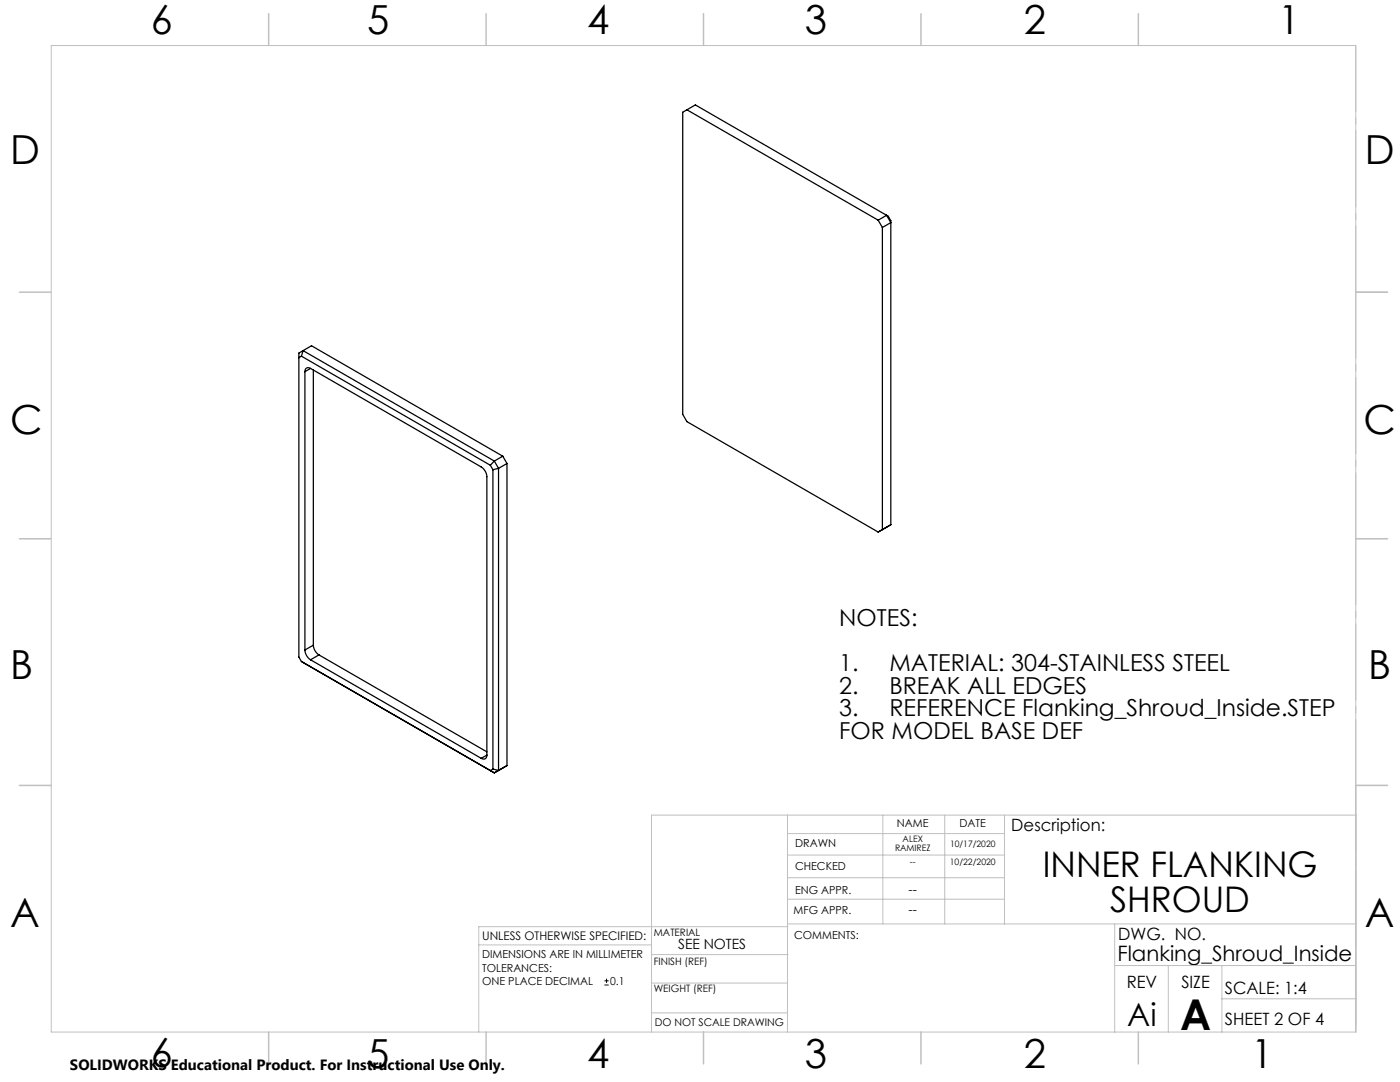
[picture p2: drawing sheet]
<svg xmlns="http://www.w3.org/2000/svg" width="279mm" height="216mm" viewBox="0 0 279 216" stroke-linecap="round" stroke-linejoin="round" font-family="sans-serif">
<path d="M120.6 196.5h.9M120.6 195.7h.9M121.1 195.3v.8" fill="none" stroke="#000" stroke-width=".2"/>
<path d="M270.6 9.1v49.2M270.6 58.3v49.2M270.6 107.5v49.2M270.6 156.7v49.2" fill="none" stroke="#c0c0c0" stroke-width=".2" stroke-dasharray="15.2 1.3 1.3 1.3" stroke-dashoffset="2.1"/>
<g fill="none" stroke="#c0c0c0" stroke-width=".2">
<path d="M10.2 9.1h260.4v196.8h-260.4zM270.6 58.3h6.3M270.6 156.7h6.3M157.2 162.6v43.3M157.2 175.1h43.3M157.2 170.6h43.3M157.2 166.3h43.3M157.2 179.4h43.3M176.2 162.6v21.8M188.5 162.6v21.8M200.5 162.6v21.8M95.5 188.5h34.5"/>
<path d="M130 196.2h27.2M130 190.5h27.3M157.2 184.4h113.4M157.2 184.9h-61.7v21M222.5 184.4v21.5M222.5 192.7h48.1M233.2 192.7v13.2M243.9 199.3h26.7M243.9 192.7v13.2M130 202.1h27.2M270.6 204.4v-41.8h-140.6v43.3"/>
</g>
<g fill="none" stroke="#c0c0c0" stroke-width=".3">
<path d="M53.6 2.7v6.4M97 2.7v6.4M140.4 2.7v6.4M183.8 2.7v6.4M227.2 2.7v6.4M3.9 58.3h6.3M270.6 58.3h6.3M3.9 107.5h6.3M270.6 107.5h6.3M3.9 156.7h6.3M270.6 156.7h6.3M53.6 205.9v6.4"/>
<path d="M97 205.9v6.4M140.4 205.9v6.4M183.8 205.9v6.4M227.2 205.9v6.4"/>
</g>
<g fill="none" stroke="#000" stroke-width=".25">
<path d="M137.1 21.9l-.9 .5v60.3l.9 1.4 38.2 22.1M137.1 21.9l38.2 22M137.1 21.9l1.7-1 38.5 22.3 .5 .8v60.7M175.3 43.9l.8 1.5M175.3 43.9l1.6-.9 .9 1.4-1.7 1M176.1 45.4v60.3l-.8 .5M60.2 71.1l37.7 21.7M60.2 71.1l-.6 .3M60.5 70l-.3 1.1M60.5 70l38.2 22M60.5 70l-.9 .5v60.6l.6 .9 38.5 22.2 2.5-1.4v-60.3M60.5 70l1.7-1 38.1 22"/>
<path d="M60.9 74.2v55.5M62 73.5l34 19.7a2.48 2.48 0 0 1 1.2 1.9v55.6M62 73.5a.68 .68 0 0 0-.8-.1 .68 .68 0 0 0-.3 .8M62 73.5l-1.1 .7M62.5 73.8v54.9M97.9 92.8l.5 .9M98.4 93.7v59.8M98.7 92l-.8 .8M98.7 92l.8 1.5M99.5 93.5l-1.1 .2M99.5 93.5v60.2l-1.1-.2M100.3 91l.9 1.5"/>
<path d="M100.3 91l-1.6 1M101.2 92.5l-1.7 1M177.8 104.7l-.9 .5M177.8 104.7l-2.5 1.5M60.9 129.7a2.48 2.48 0 0 0 1.1 2M62 131.7l34 19.6M62.5 128.7a2.48 2.48 0 0 0 1.2 2M62.5 128.7l-1.6 1M63.7 130.7l33.5 19.3M63.7 130.7l-1.7 1M97.2 150.7a.68 .68 0 0 1-.4 .7 .68 .68 0 0 1-.8-.1M97.2 150.7l-1.2 .6"/>
<path d="M98.4 153.5l-.5 .3"/>
</g>
<text font-size="8.5" x="235.5" y="205.4">A</text>
<g font-size="8">
<text x="30.1" y="6.8">6</text>
<text x="73.3" y="6.9">5</text>
<text x="117.2" y="6.9">4</text>
<text x="160.6" y="6.9">3</text>
<text x="204.3" y="6.9">2</text>
<text x="255.1" y="6.9">1</text>
<text x="2.1" y="32.7">D</text>
<text x="272.4" y="32.7">D</text>
<text x="2.1" y="86.5">C</text>
<text x="272.1" y="86.5">C</text>
<text x="2.1" y="135.6">B</text>
<text x="273.1" y="135.6">B</text>
<text x="2.1" y="185.1">A</text>
<text x="272.4" y="185.1">A</text>
<text x="30.1" y="212.9">6</text>
<text x="73.3" y="213">5</text>
<text x="117.2" y="213">4</text>
<text x="160.6" y="213">3</text>
<text x="204.3" y="213">2</text>
<text x="249.7" y="213">1</text>
</g>
<g font-size="7.1">
<text x="208.1" y="174.9">INNER FLANKING</text>
<text x="221.6" y="182">SHROUD</text>
</g>
<text font-size="6.3" x="225" y="204.6">Ai</text>
<g font-size="4.7">
<text x="167.5" y="124.8">NOTES:</text>
<text x="167.5" y="133.9">1.</text>
<text x="177.5" y="133.9">MATERIAL: 304-STAINLESS STEEL</text>
<text x="167.5" y="138.4">2.</text>
<text x="167.5" y="142.9">3.</text>
<text x="177.5" y="138.4">BREAK ALL EDGES</text>
<text x="177.5" y="142.9">REFERENCE Flanking_Shroud_Inside.STEP</text>
<text x="167.5" y="147.5">FOR MODEL BASE DEF</text>
</g>
<text font-size="4.2" x="223" y="191.7">Flanking_Shroud_Inside</text>
<g font-size="3.4">
<text x="201.8" y="165.9">Description:</text>
<text x="223.2" y="187.6">DWG. NO.</text>
<text x="224.9" y="197.2">REV</text>
<text x="235.8" y="197.2">SIZE</text>
<text x="244.4" y="198.4">SCALE: 1:4</text>
<text x="244.4" y="204.6">SHEET 2 OF 4</text>
</g>
<text font-size="3" x="14" y="213.5">SOLIDWORKS Educational Product. For Instructional Use Only.</text>
<text font-size="2.8" x="135.3" y="189.5">SEE NOTES</text>
<g font-size="2.5">
<text x="181.3" y="178.3">--</text>
<text x="181.3" y="182.3">--</text>
</g>
<text font-size="2.4" x="96.2" y="187.5">UNLESS OTHERWISE SPECIFIED:</text>
<g font-size="2.2">
<text x="179" y="165.1">NAME</text>
<text x="191.5" y="165.1">DATE</text>
<text x="158.7" y="169">DRAWN</text>
<text x="158.7" y="173.5">CHECKED</text>
<text x="158.7" y="178.3">ENG APPR.</text>
<text x="158.4" y="182.4">MFG APPR.</text>
<text x="96.2" y="191.2">DIMENSIONS ARE IN MILLIMETER</text>
<text x="158.5" y="187.4">COMMENTS:</text>
<text x="96.2" y="193.9">TOLERANCES:</text>
<text x="96.2" y="196.5">ONE PLACE DECIMAL</text>
<text x="121.8" y="196.5">0.1</text>
</g>
<text font-size="2.1" x="130.7" y="204.6">DO NOT SCALE DRAWING</text>
<g font-size="2">
<text x="130.5" y="186.8">MATERIAL</text>
<text x="130.5" y="192.5">FINISH (REF)</text>
<text x="130.5" y="198">WEIGHT (REF)</text>
</g>
<g font-size="1.8">
<text x="180.1" y="168">ALEX</text>
<text x="178.6" y="169.7">RAMIREZ</text>
<text x="181.6" y="172.6">--</text>
<text x="189.6" y="172.6">10/22/2020</text>
<text x="189.6" y="169">10/17/2020</text>
</g>
</svg>
